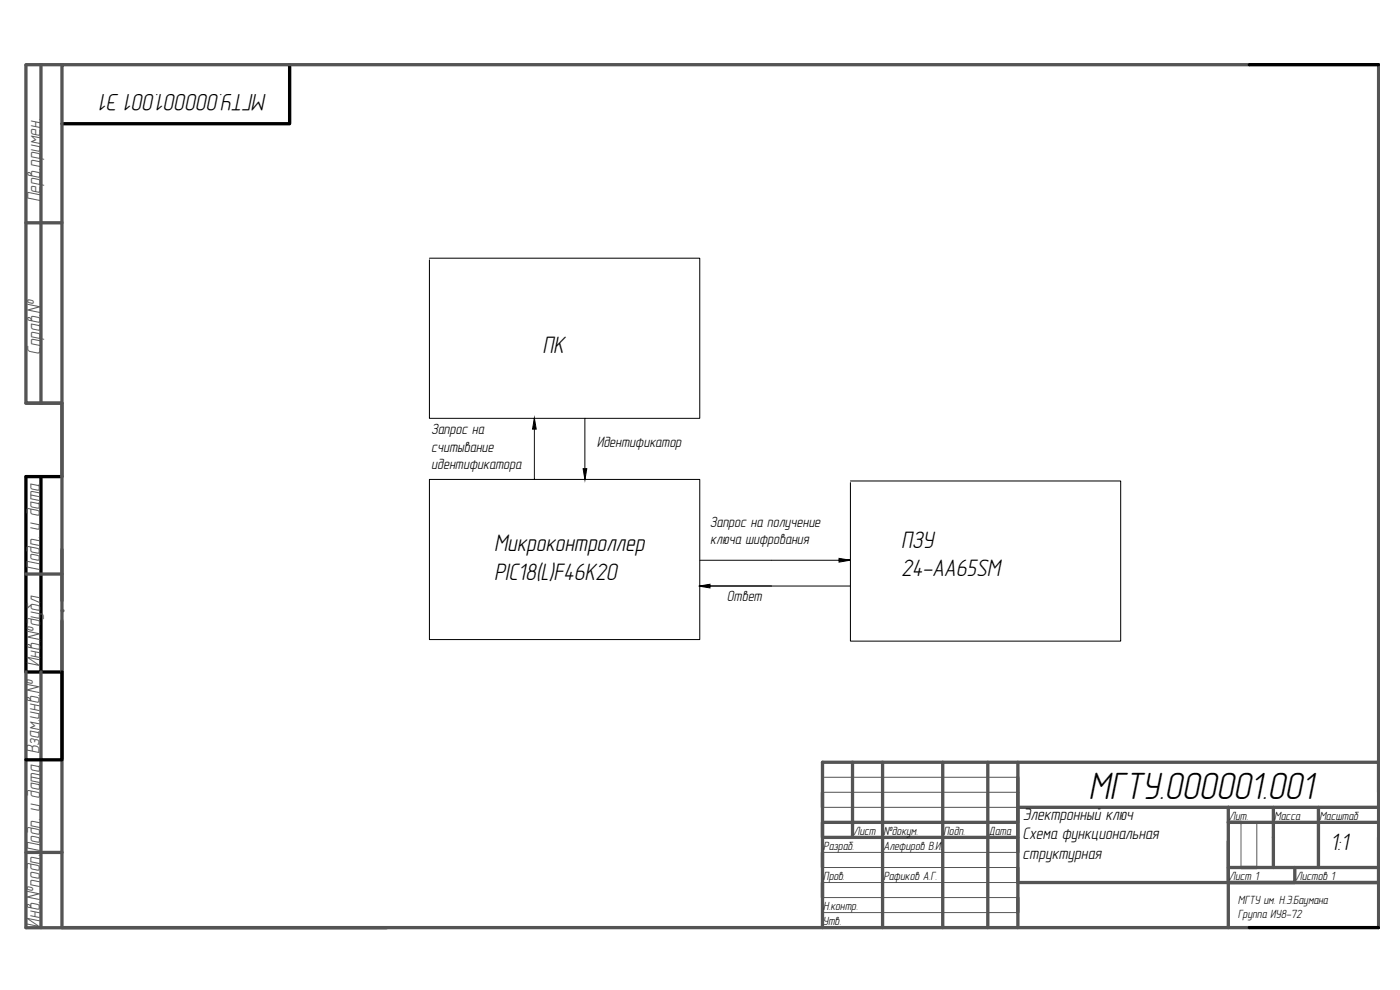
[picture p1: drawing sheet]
<svg xmlns="http://www.w3.org/2000/svg" width="420mm" height="297mm" viewBox="0 0 420 297" stroke-linecap="round" stroke-linejoin="round" font-family="sans-serif">
<!-- layer: 0 -->
<path d="M18.6 19.4v17.7M7.8 143h10.8" fill="none" stroke="#000" stroke-width=".3"/>
<path d="M86.9 19.4v17.7h-68.3M12.3 143v58.6M18.6 143h-10.8v58.6h10.8" fill="none" stroke="#000" stroke-width=".99"/>
<!-- layer: Images -->
<g fill="none" stroke="#545454" stroke-width=".99">
<path d="M374.9 19.4h-356.3v258.9M413.7 19.4v258.9M18.6 186.2v15.4M7.8 201.6v76.7h367.1M12.3 201.6v76.7M255.9 228.7v22.5M264.9 228.7v49.6M282.9 228.7v49.6M296.5 228.7v49.6M305.5 228.7h108.2v9M305.5 233.2v18M7.8 255.8h10.8"/>
<path d="M368.6 242.6v-.4v22.6h45.1M368.6 252.4v25.9M368.6 246.7h45.1M382.2 242.2v18.1M395.7 242.2v18.1M413.7 242.2h-108.2v4.5h-58.7v4.5h58.7v4.6M413.7 251.2v13.6h-108.2v-4.5M246.8 278.3v-49.6h58.7v49.6M305.5 269.3v4.5M368.6 260.3h45.1M388.6 260.3v4.5h-20"/>
</g>
<path d="M246.8 233.2h58.7M246.8 237.7h58.7M246.8 242.2h58.7M246.8 255.8h58.7M372.4 246.7v13.6M377.2 246.7v13.6M246.8 260.3h58.7M246.8 264.8h58.7M246.8 269.3h58.7M246.8 273.8h58.7" fill="none" stroke="#545454" stroke-width=".3"/>
<circle cx="18.6" cy="183.2" r=".5" fill="#545454"/>
<path d="M7.8 19.6v101.4h10.8M7.8 19.4h10.8M12.3 19.4v101.6M7.8 66.8h10.8M7.8 121h10.8v22M7.8 172.2h10.8M18.6 164.9v15.4" fill="none" stroke="#545454" stroke-width=".99"/>
<!-- layer: 0 -->
<path d="M374.9 19.4h38.8M18.6 201.6v26.4h-10.8M374.9 278.3h38.8" fill="none" stroke="#000" stroke-width=".99"/>
<path d="M128.9 77.5h81.1v48h-81.1v-47.5M160.4 125.5v18.3M175.5 125.5v18.3M128.9 143.8h81.1v48.1h-81.1zM255.2 144.3h81.1v48.1h-81.1v-47.6M209.8 175.8h45.4M210 168.1h45.1" fill="none" stroke="#000" stroke-width=".3"/>
<g fill="#000" stroke="#000" stroke-width=".3">
<path d="M160.4 125.4l.5 3.4h-1.1zM175 140.6h1.1l-.6 3.4z"/>
<path d="M209.8 175.9l3.3-.6v.6zM209.8 175.9l3.3 .5v-.5z"/>
<path d="M251.8 167.5l3.3 .6h-3.3zM251.8 168.1v.6l3.3-.6z"/>
</g>
<text font-size="11.7" x="326.7" y="239.9">МГТУ.000001.001</text>
<g font-size="7.3">
<text x="80.1" y="28.1" transform="rotate(-180 80.1 28.1)">МГТУ.000001.001 Э1</text>
<text x="162.8" y="105.8">ПК</text>
<text x="148.3" y="165.2">Микроконтроллер</text>
<text x="270.4" y="164.6">ПЗУ</text>
<text x="148.3" y="173.9">PIC18(L)F46K20</text>
<text x="270.4" y="172.9">24-AA65SM</text>
<text x="399.2" y="255.1">1:1</text>
</g>
<g font-size="5.9" fill="#545454">
<text x="12.1" y="60.7" transform="rotate(-90 12.1 60.7)">Перв.примен.</text>
<text x="12.2" y="106.4" transform="rotate(-90 12.2 106.4)">Справ.№</text>
<text x="12" y="171.3" transform="rotate(-90 12 171.3)">Подп. и дата</text>
<text x="12" y="200.2" transform="rotate(-90 12 200.2)">Инв.№дубл</text>
<text x="11.9" y="226.3" transform="rotate(-90 11.9 226.3)">Взам.инв.№</text>
<text x="12.1" y="255.7" transform="rotate(-90 12.1 255.7)">Подп. и дата</text>
<text x="12" y="278.3" transform="rotate(-90 12 278.3)">Инв.№подп.</text>
</g>
<g font-size="5.1">
<text x="306.9" y="251.9">Схема функциональная</text>
<text x="307" y="246">Электронный ключ</text>
<text x="306.9" y="257.7">структурная</text>
</g>
<g font-size="4.6">
<text x="129.4" y="130.4">Запрос на</text>
<text x="129.4" y="135.6">считывание</text>
<text x="179.1" y="134">Идентификатор</text>
<text x="129.4" y="140.7">идентификатора</text>
<text x="213" y="158.2">Запрос на получение</text>
<text x="213.2" y="163.4">ключа шифрования</text>
<text x="218.2" y="180.4">Ответ</text>
</g>
<g font-size="3.7">
<text x="368.9" y="246">Лит.</text>
<text x="382.4" y="246">Масса</text>
<text x="396" y="246">Масштаб</text>
<text x="256.1" y="250.5">Лист</text>
<text x="265.1" y="250.5">№докум.</text>
<text x="283.2" y="250.5">Подп.</text>
<text x="296.8" y="250.5">Дата</text>
<text x="247.1" y="255">Разраб.</text>
<text x="265.1" y="255">Алефиров В.И.</text>
<text x="247.1" y="264">Пров.</text>
<text x="265.1" y="264">Рафиков А.Г.</text>
<text x="368.9" y="264">Лист 1</text>
<text x="388.9" y="264">Листов 1</text>
<text x="247.1" y="273">Н.контр.</text>
<text x="371.5" y="271.2">МГТУ им. Н.Э.Баумана</text>
<text x="371.5" y="275.4">Группа ИУ8-72</text>
<text x="246.9" y="277.5">Утв.</text>
</g>
</svg>
